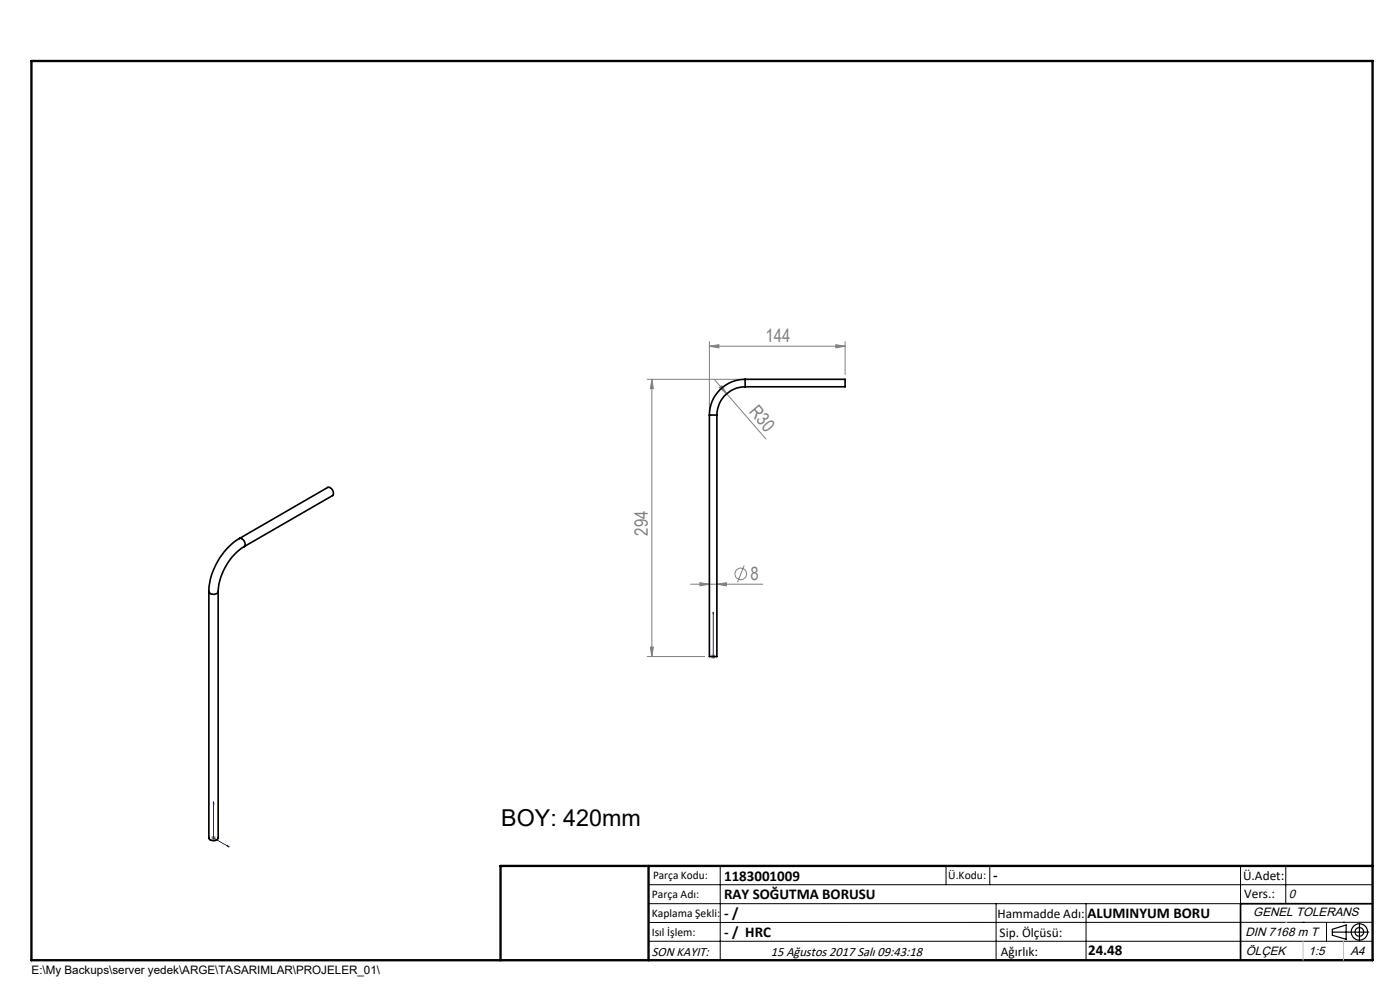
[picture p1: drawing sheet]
<svg xmlns="http://www.w3.org/2000/svg" width="297mm" height="210mm" viewBox="0 0 297 210" stroke-linecap="round" stroke-linejoin="round" font-family="sans-serif">
<g fill="none" stroke="#808080" stroke-width=".21">
<path d="M150.5 73.4l2-.3v.7zM150.5 72.5v14.6M150.5 73.4h28.8M177.3 73.1l2 .3-2 .4zM179.3 72.5v6.9M137.3 80.5h19.8M138.3 80.5v58.8M138.3 80.5l.3 1.9h-.6zM151.6 80.5l2.6 3M152.6 82.2l.5-.4 1.1 1.7zM154.2 83.5l8.3 9.6M157.9 120l-1.4 3.5"/>
<path d="M137.3 139.3h12.2M138 137.3h.6l-.3 2zM146.5 123.9h15.3M148.5 123.6l2 .3-2 .4zM150.8 139.3h1M151 138.9l.7 .7M151.3 138.7v1.1M151.7 138.9l-.7 .7M152.1 123.9l2-.3v.7zM44.8 177.8h1M44.9 177.4l.7 .7M45.3 177.3v1"/>
<path d="M45.6 177.4l-.7 .7"/>
<circle cx="157.2" cy="121.7" r="1.24"/>
</g>
<g fill="none" stroke="#000" stroke-width=".25">
<path d="M282.6 197.7h7.8M282.6 197.1l3-.9v3l-3-.8zM288.4 195.8v3.8M106.2 203.7h185"/>
<circle cx="288.4" cy="197.7" r="1.74"/>
<circle cx="288.4" cy="197.7" r=".93"/>
</g>
<path d="M151.3 139.1v.3zM151.3 129.8v.5v-.5M151.3 139.3h.1M151.3 129.8v9.5M45.3 170.1v7.7l3.3 1.9M45.3 170.1l.1 .4-.2-.1zM48.3 179.4l.3 .3-.3-.1z" fill="none" stroke="#00f" stroke-width=".21"/>
<g fill="none" stroke="#000" stroke-width=".21">
<path d="M137.6 187.7h153.6M137.6 191.7h153.6M137.6 199.7h153.6M152.8 183.7v20M200.7 183.7v4M210 183.7v4M211.3 191.7v12M230.4 191.7v12M263.2 183.7v20M272.8 183.7v8M276.4 195.6h.1M281.4 195.6v4.1"/>
<path d="M285 195.6h.1M291.2 195.6l-153.6 .1"/>
</g>
<path d="M291.2 191.7h-28v12" fill="none" stroke="#000" stroke-width=".35"/>
<path d="M6.7 12.9h284.5v190.8h-284.5zM137.6 183.7v20M291.2 183.7h-185v20" fill="none" stroke="#000" stroke-width=".5"/>
<path d="M276.4 199.7v4M285 199.7v4" fill="none" stroke="#c0c0c0" stroke-width=".21"/>
<path d="M272.8 195.6h.1" fill="none" stroke="#c0c0c0" stroke-width=".25"/>
<g fill="#00f">
<path d="M151.3 139.1v.3zM151.3 129.8v.5z"/>
<path d="M48.3 179.4l.3 .3-.3-.1zM45.3 170.1l.1 .4-.2-.1z"/>
</g>
<g fill="#808080">
<path d="M152.6 82.2l.5-.4 1.1 1.7z"/>
<path d="M177.3 73.1l2 .3-2 .4zM150.5 73.4l2-.3v.7z"/>
<path d="M148.5 123.6l2 .3-2 .4zM152.1 123.9l2-.3v.7z"/>
<path d="M138.3 80.5l.3 1.9h-.6zM138 137.3h.6l-.3 2z"/>
</g>
<path d="M150.5 88v51.3h1.6v-51.3M150.5 88h1.6M158.1 82a6.1 6.1 0 0 0-6 6M158.1 80.5a7.6 7.6 0 0 0-7.6 7.5M158.1 80.5h21.2v1.5h-21.2M158.1 80.5v1.5M50.8 114.2a14.2 14.2 0 0 0-6.5 11.3M50.8 114.2l18.7-10.8a1.15 1.15 0 0 1 1.1 1.7l-18.8 10.8M50.8 114.2a1.13 1.13 0 0 1 1 1.7M51.8 115.9a12.4 12.4 0 0 0-5.5 9.6M44.3 125.5v52.3a1.13 1.13 0 0 0 2 0v-52.3M44.3 125.5a1.13 1.13 0 0 0 2 0" fill="none" stroke="#000" stroke-width=".35"/>
<text font-size="4.9" x="106.3" y="175.2">BOY: 420mm</text>
<g font-size="3.9" fill="#808080">
<text x="162.4" y="72.6">144</text>
<text x="158.8" y="87.5" transform="rotate(49 158.8 87.5)">R30</text>
<text x="137.4" y="113.6" transform="rotate(-90 137.4 113.6)">294</text>
<text x="159.2" y="123.1">8</text>
</g>
<g font-size="3.2">
<text x="153.6" y="186.8">1183001009</text>
<text x="153.6" y="190.8">RAY SOĞUTMA BORUSU</text>
<text x="210.7" y="186.6">-</text>
<text x="153.6" y="194.8">- /</text>
<text x="230.7" y="194.8">ALUMINYUM BORU</text>
<text x="153.6" y="198.8">- / HRC</text>
<text x="230.8" y="202.6">24.48</text>
</g>
<g font-size="2.8">
<text x="263.7" y="186.7">Ü.Adet:</text>
<text x="263.9" y="190.5">Vers.:</text>
<text x="211.6" y="194.8">Hammadde Adı:</text>
<text x="138.3" y="202.8">SON KAYIT:</text>
<text x="163.5" y="202.8">15 Ağustos 2017 Salı 09:43:18</text>
<text x="212.1" y="198.7">Sip. Ölçüsü:</text>
<text x="212.3" y="202.7">Ağırlık:</text>
</g>
<g font-size="2.6">
<text x="273.4" y="190.4">0</text>
<text x="265.9" y="194.4">GENEL TOLERANS</text>
<text x="264.2" y="198.5">DIN 7168 m T</text>
<text x="264.3" y="202.6">ÖLÇEK</text>
<text x="277.6" y="202.6">1:5</text>
<text x="286.5" y="202.6">A4</text>
</g>
<g font-size="2.5">
<text x="138.3" y="190.5">Parça Adı:</text>
<text x="138.5" y="186.5">Parça Kodu:</text>
<text x="201.2" y="186.5">Ü.Kodu:</text>
<text x="138.3" y="194.5">Kaplama Şekli:</text>
<text x="138.3" y="198.6">Isıl İşlem:</text>
<text x="6.7" y="206.7">E:\My Backups\server yedek\ARGE\TASARIMLAR\PROJELER_01\</text>
</g>
</svg>
